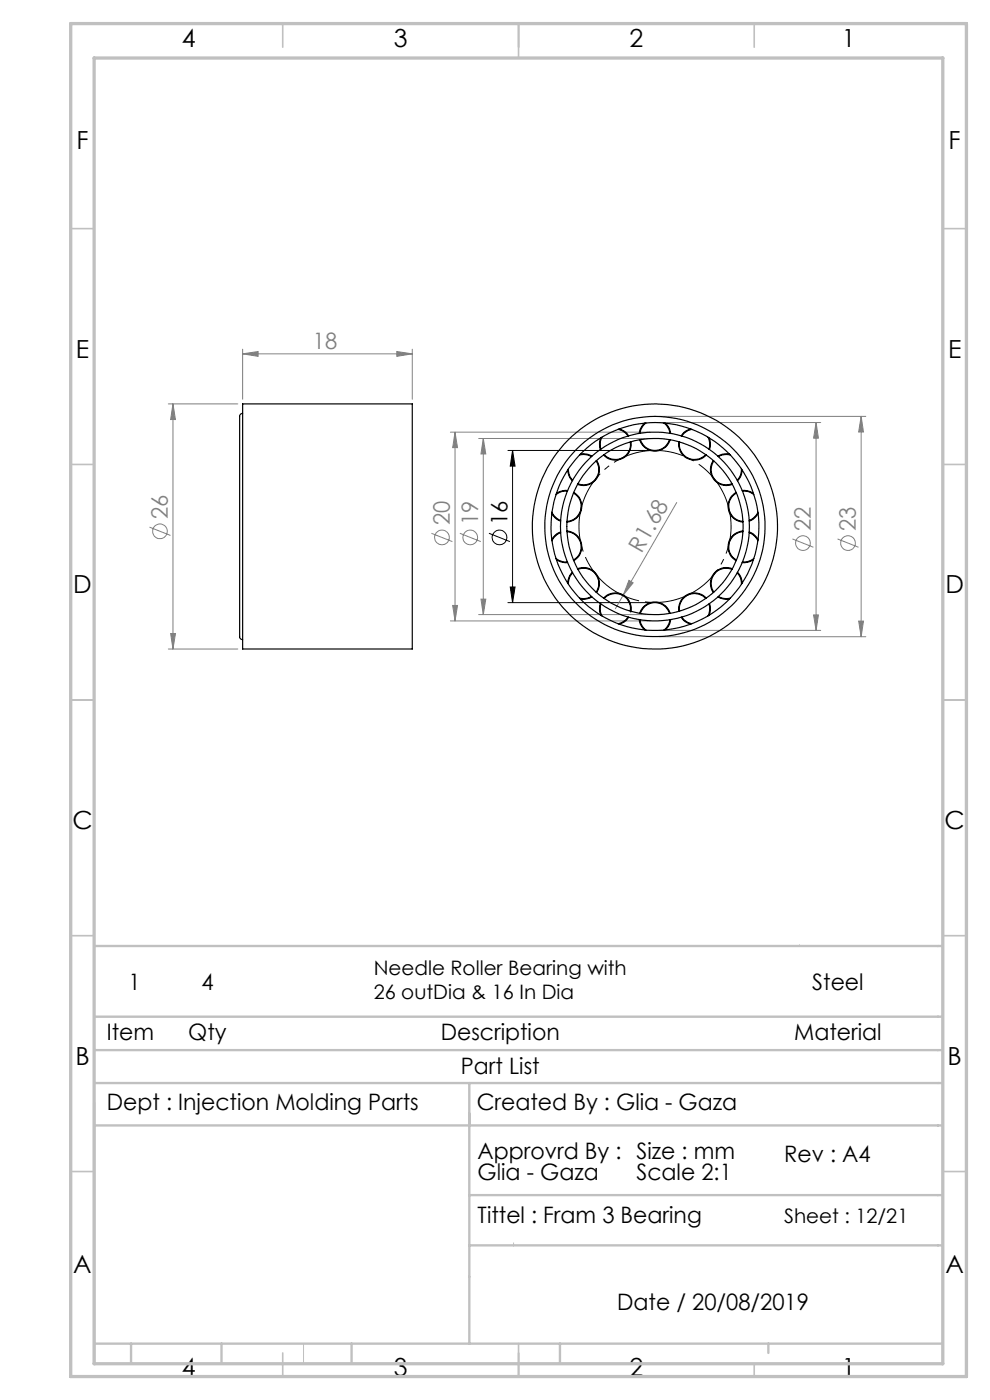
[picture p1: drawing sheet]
<svg xmlns="http://www.w3.org/2000/svg" width="210mm" height="297mm" viewBox="0 0 210 297" stroke-linecap="round" stroke-linejoin="round" font-family="sans-serif">
<g fill="none" stroke="#808080" stroke-width=".21">
<path d="M51.5 75.1l3.3-.5v1zM51.5 74.1v10.6M51.5 75.1h36M84.2 74.6l3.3 .5-3.3 .5zM87.5 74.1v10.6M35.7 85.7h14.7M36.7 85.7l.5 3.3h-1zM36.7 85.7v52M95.5 91.7h42.4M96.5 91.7v40M96.5 91.7l.5 3.3h-1zM101.5 93h36.4"/>
<path d="M102.5 93v37.4M102.5 93l.5 3.3h-1zM139.9 88.3h43.8M139.9 89.6h34.2M173.1 89.6v44.1M173.1 89.6l.5 3.4h-1zM182.7 88.3l.5 3.3h-1.1zM182.7 88.3v46.8M31.7 111.8l4.5 1.8M91.5 113.1l4.5 1.8M97.5 113.1l4.5 1.8M143.5 106.6l-11.3 19.6"/>
<path d="M168.1 114.3l4.4 1.8M177.7 114.3l4.4 1.8M35.7 137.7h14.7M36.2 134.4h1l-.5 3.3zM95.5 131.7h42.4M96 128.4h1l-.5 3.3zM101.5 130.4h36.4M102 127.1h1l-.5 3.3zM131.3 125.9a3.4 3.4 0 0 1 2.5 4.2M132.2 126.2l-1.7 2.9M133.4 123.1l.9 .5-2.1 2.6zM139.9 135.1h43.8"/>
<path d="M139.9 133.7h34.2M172.6 130.5h1l-.5 3.2zM182.1 131.8h1.1l-.5 3.3z"/>
<circle cx="33.9" cy="112.7" r="1.55"/>
<circle cx="93.7" cy="114" r="1.56"/>
<circle cx="99.7" cy="114" r="1.56"/>
<circle cx="170.3" cy="115.2" r="1.55"/>
<circle cx="179.9" cy="115.2" r="1.55"/>
</g>
<g fill="none" stroke="#000" stroke-width=".21">
<path d="M107.7 95.6h30.2M108.7 95.6v32.2M108.7 95.6l.6 3.3h-1.1zM103.7 113.1l4.5 1.8M107.7 127.8h30.2M108.2 124.5h1.1l-.6 3.3z"/>
<circle cx="105.9" cy="114" r="1.56"/>
</g>
<path d="M154.4 107a16.1 16.1 0 0 0-27-6.6 16.1 16.1 0 0 0 7.2 26.8 16.1 16.1 0 0 0 20.1-19.1l-.3-1.1" fill="none" stroke="#000" stroke-width=".21" stroke-dasharray="15.2 1.3 1.3 1.3" stroke-dashoffset="4.6" stroke-linecap="butt"/>
<path d="M169.6 200.4l.2 .3M99.6 229.8v23.7M108.9 263.7v.7M64.4 285v4.3" fill="none" stroke="#c0c0c0" stroke-width=".21"/>
<g fill="none" stroke="#c0c0c0" stroke-width=".35">
<path d="M60 5v5M110 5v7.3M160 5v5M15 48.5h5M200 48.5h5M15 98.5h5M200 98.5h5M15 148.5h5M200 148.5h5M15 198.5h5M200 198.5h5M15 248.5h5"/>
<path d="M200 248.5h5M60 287v5M110 285v7M160 289.3v2.7"/>
</g>
<g fill="none" stroke="#c0c0c0" stroke-width=".5">
<path d="M20 215.7h180M20 200.7h180M20 229.8h180M20 234v55.3M20 238.8h180M20 222.8h180M99.6 229.8v55.2M99.6 253.5h100.4M99.6 264.2h100.4M20 285h180M27.8 285v4.3M47 285v4.3"/>
<path d="M74.6 285v4.3M118.8 285v4.3M163 285v2"/>
</g>
<path d="M15 5h190v287h-190zM20 12.3h180v277h-180z" fill="none" stroke="#c0c0c0" stroke-width=".7"/>
<path d="M108.2 124.5h1.1l-.6 3.3zM108.7 95.6l.6 3.3h-1.1z" fill="#000"/>
<g fill="#808080">
<path d="M133.4 123.1l.9 .5-2.1 2.6z"/>
<path d="M84.2 74.6l3.3 .5-3.3 .5zM51.5 75.1l3.3-.5v1z"/>
<path d="M102.5 93l.5 3.3h-1zM102 127.1h1l-.5 3.3zM96.5 91.7l.5 3.3h-1zM96 128.4h1l-.5 3.3zM182.7 88.3l.5 3.3h-1.1zM182.1 131.8h1.1l-.5 3.3zM173.1 89.6l.5 3.4h-1zM172.6 130.5h1l-.5 3.2z"/>
<path d="M36.7 85.7l.5 3.3h-1zM36.2 134.4h1l-.5 3.3z"/>
</g>
<g fill="none" stroke="#000" stroke-width=".25">
<path d="M51.5 87.7a.78 .78 0 0 0-.7 1.1v46.3a.66 .66 0 0 0 .7 .6M51.5 85.7h36v52h-36zM120.4 99.7l.4 1.5 .6 .8M120.6 99.5l.2 1.2 .7 1.2M122.9 96.5l1.3-.1 1.2 .5M123.1 96.3l1.6 .1 .9 .4M126.4 97.8a3.2 3.2 0 0 1-.1 3.8 3.2 3.2 0 0 1-3.7 1M126.5 97.7a3.4 3.4 0 0 1-.1 4 3.4 3.4 0 0 1-3.9 1.1M127.5 92.9l-.3 1 .2 1.5M127.7 92.7l-.4 1.3 .2 1.3M131.1 91.1l1.2 .5 .9 .9M131.3 91l.6 .2a2.78 2.78 0 0 1 1.4 1.3"/>
<path d="M133.7 93.8a3.2 3.2 0 0 1-1.8 3.4 3.2 3.2 0 0 1-3.8-.8M133.8 93.7a3.4 3.4 0 0 1-1.8 3.6 3.4 3.4 0 0 1-4-.8M135.7 93.3a3.3 3.3 0 0 0 3.2 2.4 3.3 3.3 0 0 0 3.2-2.4M135.8 93.3a3.2 3.2 0 0 0 3.1 2.3 3.2 3.2 0 0 0 3.1-2.3M136.8 89.7l-1 1.3-.2 1M137 89.7l-.8 1-.5 1.2M140.8 89.7l.9 1 .4 1.2M141.1 89.7l.7 .9 .5 1.4M144 93.7a3.4 3.4 0 0 0 1.9 3.6 3.4 3.4 0 0 0 3.9-.8M144.1 93.8a3.2 3.2 0 0 0 1.8 3.4 3.2 3.2 0 0 0 3.8-.8M146.5 91l-.6 .2a2.78 2.78 0 0 0-1.4 1.3M146.8 91.1l-1.2 .5-1 .9"/>
<path d="M150.2 92.7l.3 1.3-.1 1.3M150.4 92.9l.3 1-.2 1.5M151.3 97.7a3.4 3.4 0 0 0 .1 4 3.4 3.4 0 0 0 3.9 1.1M151.4 97.8a3.2 3.2 0 0 0 .1 3.8 3.2 3.2 0 0 0 3.8 1M154.7 96.3l-1.5 .1-.9 .4M154.9 96.5l-1.3-.1-1.2 .5M157.3 99.5l-.2 1.2-.7 1.2M157.4 99.7l-.2 1.1-.7 1.2M117.1 108.9l1 1.2 .8 .5M117.1 108.7l.7 1 1.1 .7M117.9 118.5l.7 .4 .9 .3h.9M118 118.7l1 .5 1.4 .1"/>
<path d="M118.9 112.9l-.8 .4-1 1.2M118.9 113l-1.1 .7-.7 1M120.3 112.6a3.4 3.4 0 0 1 3 2.7 3.4 3.4 0 0 1-1.6 3.7M120.3 112.8a3.2 3.2 0 0 1 2.9 2.5 3.2 3.2 0 0 1-1.6 3.5M120.4 104.2l-1.3 .1-1.2 .6M120.4 104.1l-1.4 .1-1 .5M121.6 104.6a3.2 3.2 0 0 1 1.6 3.5 3.2 3.2 0 0 1-2.9 2.5M121.7 104.5a3.4 3.4 0 0 1 1.6 3.6 3.4 3.4 0 0 1-3 2.6M156.1 104.5a3.4 3.4 0 0 0-1.6 3.6 3.4 3.4 0 0 0 3.1 2.6M156.2 104.6a3.2 3.2 0 0 0-1.5 3.5 3.2 3.2 0 0 0 2.9 2.5M157.4 104.1l1.5 .1 .9 .5M157.5 104.2l1.3 .1 1.1 .6"/>
<path d="M157.6 112.8a3.2 3.2 0 0 0-3 2.5 3.2 3.2 0 0 0 1.6 3.5M157.6 112.6a3.4 3.4 0 0 0-3.1 2.7 3.4 3.4 0 0 0 1.6 3.7M158.9 112.9l.9 .4 1 1.2M158.9 113l1.1 .7 .8 1M159.8 118.7l-.9 .5-1.5 .1M159.9 118.5l-1.1 .6-1.3 .1M160.8 108.7l-.8 1-1.1 .7M160.8 108.9l-1 1.2-.9 .5M121.4 121.4l-.6 .8-.4 1.5M121.5 121.5l-.7 1.2-.2 1.2M122.5 120.6a3.4 3.4 0 0 1 3.9 1.1 3.4 3.4 0 0 1 .1 4M122.6 120.8a3.2 3.2 0 0 1 3.7 1 3.2 3.2 0 0 1 .1 3.8"/>
<path d="M125.4 126.5l-1.2 .5-1.3-.1M125.6 126.6l-1.4 .5h-1.1M127.4 128.1l-.2 1.4 .3 1M127.5 128.1l-.2 1.3 .4 1.3M128 126.9a3.4 3.4 0 0 1 4-.8 3.4 3.4 0 0 1 1.8 3.6M128.1 127a3.2 3.2 0 0 1 3.8-.8 3.2 3.2 0 0 1 1.8 3.4M133.2 130.9l-.9 .9-1.2 .5M133.3 130.9a3.1 3.1 0 0 1-2 1.5M135.6 131.4l.2 1 1 1.2M135.7 130.1a3.3 3.3 0 0 1 3.2-2.4 3.3 3.3 0 0 1 3.2 2.4M135.7 131.5l.5 1.2 .8 1M135.8 130.1a3.2 3.2 0 0 1 3.1-2.3 3.2 3.2 0 0 1 3.1 2.3"/>
<path d="M142.1 131.5l-.4 1.2-.9 1M142.3 131.4l-.5 1.4-.7 .8M144.5 130.9a3.1 3.1 0 0 0 2 1.5M144.6 130.9l1 .9 1.2 .5M149.7 127a3.2 3.2 0 0 0-3.8-.8 3.2 3.2 0 0 0-1.8 3.4M149.8 126.9a3.4 3.4 0 0 0-3.9-.8 3.4 3.4 0 0 0-1.9 3.6M150.4 128.1l.1 1.3-.3 1.3M150.5 128.1l.2 1.4-.3 1M152.3 126.6l1.3 .5h1.1M152.4 126.5l1.2 .5 1.3-.1M155.3 120.8a3.2 3.2 0 0 0-3.8 1 3.2 3.2 0 0 0-.1 3.8M155.3 120.6a3.4 3.4 0 0 0-3.9 1.1 3.4 3.4 0 0 0-.1 4"/>
<path d="M156.4 121.5l.7 1.2 .2 1.2M156.5 121.4l.7 1.2 .2 1.1"/>
<circle cx="138.9" cy="111.7" r="23.4"/>
<circle cx="138.9" cy="111.7" r="18.7"/>
<circle cx="138.9" cy="111.7" r="20"/>
<circle cx="138.9" cy="111.7" r="26"/>
<circle cx="138.9" cy="111.7" r="22"/>
</g>
<g font-size="5.3">
<text x="38.5" y="9.9">4</text>
<text x="83.5" y="9.9">3</text>
<text x="133.6" y="9.9">2</text>
<text x="178.6" y="9.9">1</text>
<text x="16.2" y="31.6">F</text>
<text x="201.2" y="31.6">F</text>
<text x="16.1" y="75.9">E</text>
<text x="201.1" y="75.9">E</text>
<text x="15.5" y="125.9">D</text>
<text x="200.5" y="125.9">D</text>
<text x="15.4" y="175.9">C</text>
<text x="200.4" y="175.9">C</text>
<text x="16" y="225.9">B</text>
<text x="201" y="225.9">B</text>
<text x="15.5" y="270.1">A</text>
<text x="200.5" y="270.1">A</text>
<text x="38.5" y="291.9">4</text>
<text x="83.5" y="291.9">3</text>
<text x="133.6" y="291.9">2</text>
<text x="178.6" y="291.9">1</text>
</g>
<g font-size="4.8" fill="#808080">
<text x="66.4" y="74">18</text>
<text x="35.6" y="110.1" transform="rotate(-90 35.6 110.1)">26</text>
<text x="95.4" y="111.4" transform="rotate(-90 95.4 111.4)">20</text>
<text x="101.4" y="111.4" transform="rotate(-90 101.4 111.4)">19</text>
<text x="172" y="112.6" transform="rotate(-90 172 112.6)">22</text>
<text x="181.5" y="112.6" transform="rotate(-90 181.5 112.6)">23</text>
<text x="136.1" y="117.5" transform="rotate(-60 136.1 117.5)">R1.68</text>
</g>
<g font-size="4.8">
<text x="107.6" y="111.4" transform="rotate(-90 107.6 111.4)">16</text>
<text x="27.3" y="210">1</text>
<text x="42.7" y="210">4</text>
<text x="172.3" y="210">Steel</text>
<text x="22.7" y="220.7">Item</text>
<text x="39.9" y="220.7">Qty</text>
<text x="93.5" y="220.7">Description</text>
<text x="168.5" y="220.7">Material</text>
<text x="97.8" y="227.8">Part List</text>
<text x="22.7" y="235.6">Dept : Injection Molding Parts</text>
<text x="101.1" y="235.6">Created By : Glia - Gaza</text>
<text x="101.3" y="245.8">Approvrd By : Size : mm</text>
<text x="101.3" y="250.3">Glia - Gaza</text>
<text x="135" y="250.3">Scale 2:1</text>
<text x="166.3" y="246.5">Rev : A4</text>
<text x="101.3" y="259.5">Tittel : Fram 3 Bearing</text>
<text x="130.9" y="277.8">Date / 20/08/2019</text>
</g>
<g font-size="4.2">
<text x="79.3" y="206.8">Needle Roller Bearing with</text>
<text x="79.3" y="212">26 outDia &amp; 16 In Dia</text>
<text x="166.3" y="259.5">Sheet : 12/21</text>
</g>
</svg>
